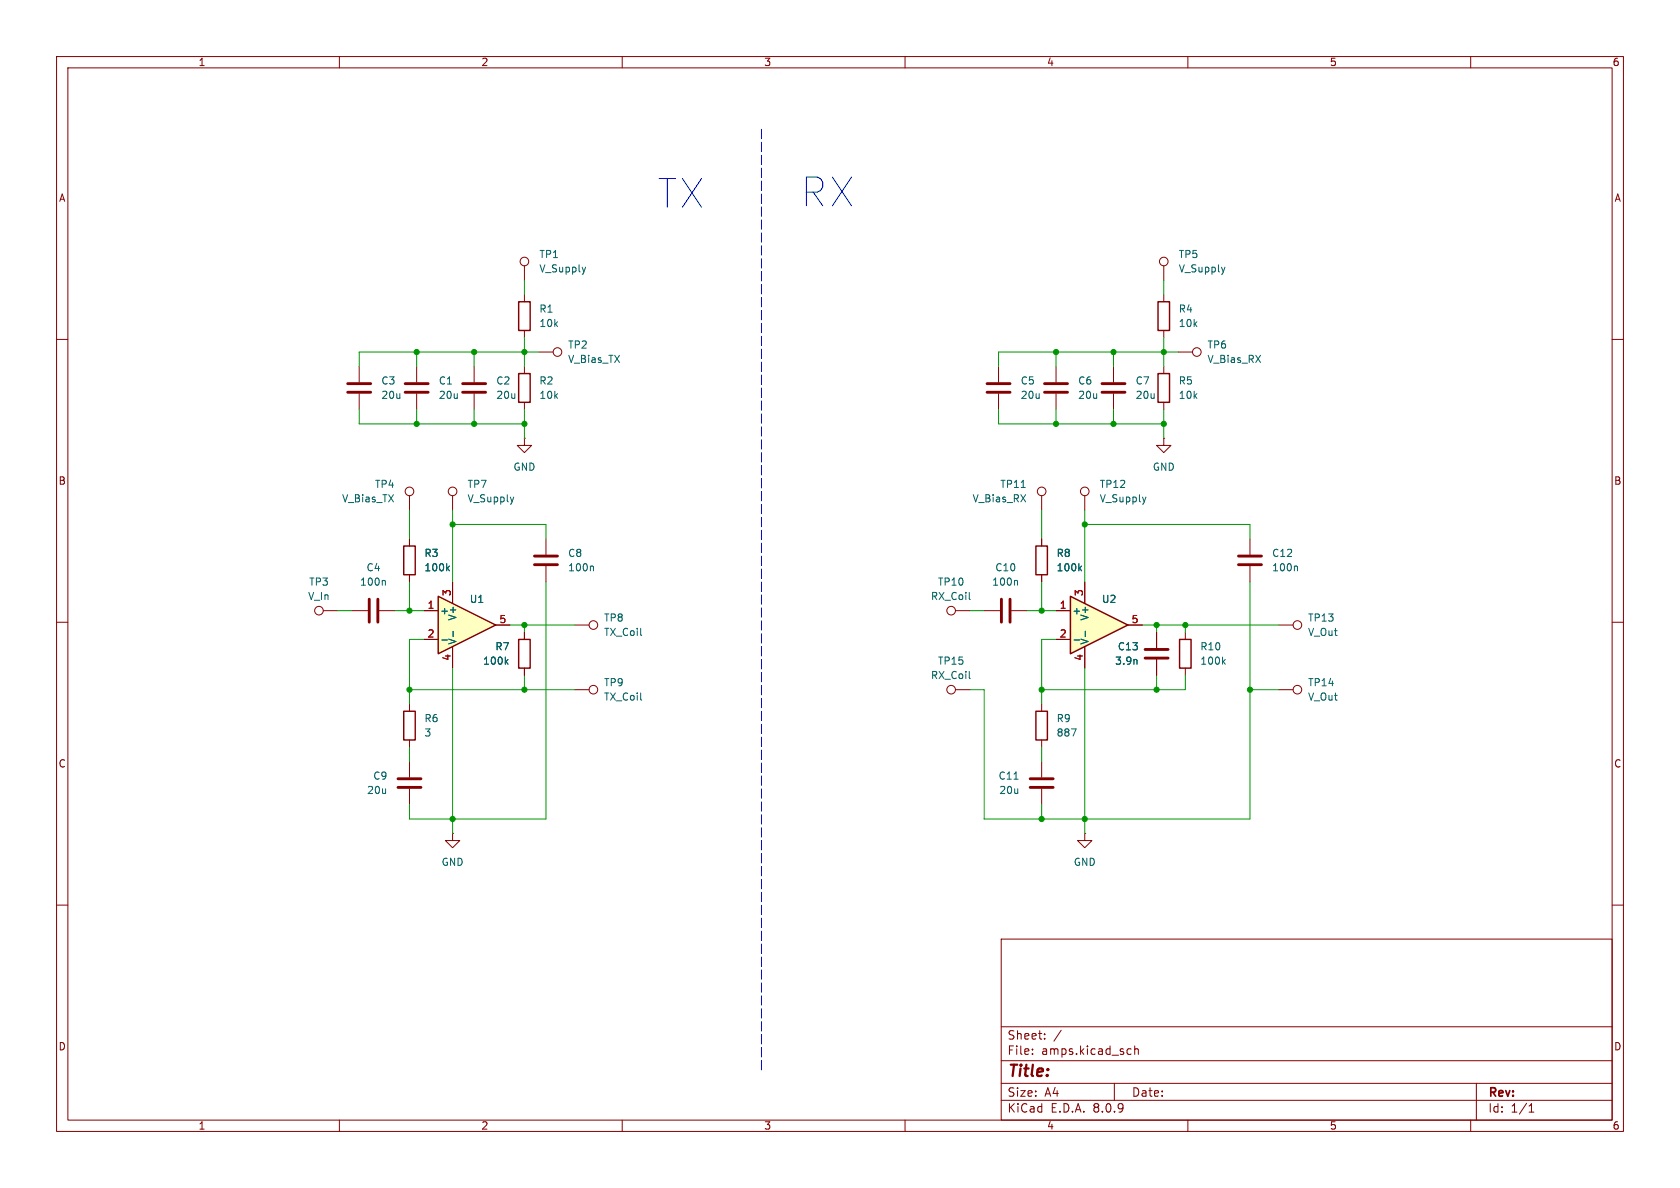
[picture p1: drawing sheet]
<svg xmlns="http://www.w3.org/2000/svg" width="297mm" height="210mm" viewBox="0 0 297 210" stroke-linecap="round" stroke-linejoin="round" font-family="sans-serif">
<g fill="none" stroke="#840000" stroke-width=".18">
<path d="M10 10h277v190h-277zM12 12h273v186h-273zM60 10v2M110 10v2M160 10v2M210 10v2M260 10v2M92.7 47v2.5M92.7 52.1v1.2M92.7 58.4v1.3M205.7 47v2.5M205.7 52.1v1.2"/>
<path d="M205.7 58.4v1.3M10 60h2M92.7 64.8v1.2M92.7 71.1v1.3M95.2 62.2h2.6M176.5 64.8v2.8M176.5 69.6v2.8M186.7 64.8v2.8M186.7 69.6v2.8M196.8 64.8v2.8M196.8 69.6v2.8M205.7 77.5v1.2h1.3l-1.3 1.3-1.2-1.3h1.2"/>
<path d="M205.7 77.5h.1M205.7 64.8v1.2M205.7 71.1v1.3M208.3 62.2h2.5M285 60h2M184.1 87.6v2.6M191.8 87.6v2.6M10 110h2M101.6 110.5h2.5M285 110h2M101.6 121.9h2.5M10 160h2"/>
<path d="M177 166h108v32h-108zM285 160h2M60 198v2M110 198v2M160 198v2M177 194.5h108M177 191.5h108M177 187.5h108M177 181.5h108M182.5 186.3v.1M182.5 185.5v.1M184.7 183.6v.1"/>
<path d="M184.7 182.8v.1M187.6 182.1l-1.3 2M197 191.5v3M199.5 185.4l.5 .1M200 186.3l-.5 .1M200.6 185.5l.2-.1 .4 .1v.9M200.6 184.9v1.5M210 198v2M260 198v2M261 191.5v6.5M270.3 196.6h.9M270.3 195.5l.4-.4v1.5"/>
<circle cx="92.7" cy="46.2" r=".76"/>
<circle cx="205.7" cy="46.2" r=".76"/>
<circle cx="98.6" cy="62.2" r=".76"/>
<circle cx="211.6" cy="62.2" r=".76"/>
<circle cx="184.1" cy="86.9" r=".76"/>
<circle cx="191.8" cy="86.9" r=".76"/>
<circle cx="104.9" cy="110.5" r=".76"/>
<circle cx="104.9" cy="121.9" r=".76"/>
</g>
<path d="M91.7 53.3h2v5.1h-2zM204.7 53.3h2.1v5.1h-2.1zM91.7 66h2v5.1h-2zM204.7 66h2.1v5.1h-2.1z" fill="none" stroke="#840000" stroke-width=".25"/>
<path d="M174.5 69.3h4.1M174.5 67.8h4.1M184.7 69.3h4M184.7 67.8h4M194.8 69.3h4.1M194.8 67.8h4.1" fill="none" stroke="#840000" stroke-width=".51"/>
<path d="M103.5 47.2l-.3 .9M216.6 47.2l-.3 .9M180.5 86.2h.8M202.6 87.9l-.3 .8" fill="none" stroke="#006464" stroke-width=".18"/>
<path d="M77.5 105.4l10.1 5.1-10.1 5.1z" fill="#ffffc2"/>
<path d="M77.5 105.4l10.1 5.1-10.1 5.1zM91.7 113h2v5.1h-2z" fill="none" stroke="#840000" stroke-width=".25"/>
<path d="M74.9 108h2.6M74.9 113h2.6M80 102.9v3.8M80 114.3v3.8M87.6 110.5h2.6M92.7 111.8v1.2M92.7 118.1v1.3" fill="none" stroke="#840000" stroke-width=".18"/>
<path d="M78.1 113.1h1M80.1 111.6v1M89.5 116.9l.3 .5M89.8 116.6l-.5 .5" fill="none" stroke="#006464" stroke-width=".18"/>
<path d="M189.2 105.4l10.2 5.1-10.2 5.1z" fill="#ffffc2"/>
<path d="M71.4 96.5h2v5.1h-2zM183.1 96.5h2.1v5.1h-2.1zM189.2 105.4l10.2 5.1-10.2 5.1zM208.5 113h2.1v5.1h-2.1zM71.4 125.7h2v5.1h-2zM183.1 125.7h2.1v5.1h-2.1z" fill="none" stroke="#840000" stroke-width=".25"/>
<g fill="none" stroke="#840000" stroke-width=".18">
<path d="M63.5 64.8v2.8M63.5 69.6v2.8M73.7 64.8v2.8M73.7 69.6v2.8M83.8 64.8v2.8M83.8 69.6v2.8M92.7 77.5v1.2h1.3l-1.3 1.3-1.3-1.3h1.3M92.7 77.5h.1M72.4 87.6v2.6M72.4 95.3v1.2M80 87.6v2.6M96.5 95.3v2.7"/>
<path d="M184.1 95.3v1.2M221 95.3v2.7M57.1 108h2.6M62.2 108h2.8M67.1 108h2.7M72.4 101.6v1.3M74.9 108h2.6M74.9 113h2.6M80 102.9v3.8M80 114.3v3.8M87.6 110.5h2.6M92.7 111.8v1.2"/>
<path d="M92.7 118.1v1.3M96.5 100.1v2.8M168.9 108h2.5M174 108h2.8M178.8 108h2.8M184.1 101.6v1.3M186.7 108h2.5M186.7 113h2.5M191.8 102.9v3.8M191.8 114.3v3.8M199.4 110.5h2.5M204.5 111.8v2.8"/>
<path d="M204.5 116.6v2.8M209.5 111.8v1.2M209.5 118.1v1.3M221 100.1v2.8M226.1 110.5h2.5M72.4 124.5v1.2M72.4 130.8v1.3M72.4 134.6v2.8M72.4 139.4v2.8M168.9 121.9h2.5M184.1 124.5v1.2M184.1 130.8v1.3"/>
<path d="M184.1 134.6v2.8M184.1 139.4v2.8M226.1 121.9h2.5M80 147.3v1.3h1.3l-1.3 1.3-1.3-1.3h1.3M80 147.3h.1M191.8 147.3v1.3h1.2l-1.2 1.3-1.3-1.3h1.3M191.8 147.3h.1"/>
<circle cx="72.4" cy="86.9" r=".76"/>
<circle cx="80" cy="86.9" r=".76"/>
<circle cx="56.4" cy="107.9" r=".76"/>
<circle cx="168.1" cy="107.9" r=".76"/>
<circle cx="229.4" cy="110.5" r=".76"/>
<circle cx="168.1" cy="121.9" r=".76"/>
<circle cx="229.4" cy="121.9" r=".76"/>
</g>
<g fill="none" stroke="#006464" stroke-width=".18">
<path d="M90.8 87.9l-.3 .8M67.9 102.6l.2 .2v.6M78.1 113.1h1M79.1 100.4l.4 .5M79.5 100.1l-.5 .4M80.1 111.6v1M89.5 116.9l.3 .5M89.8 116.6l-.5 .5M104.7 100.1l.2 .1v.7M171.4 119.9l.1 .1M171.4 105.9l.1 .1M179.7 102.6l.2 .2v.6"/>
<path d="M189.9 113.1h1M190.9 100.4l.3 .5M191.2 100.1l-.5 .4M191.9 111.6v1M200.9 116.6l.1 .8M216.3 116.9l.3 .5M216.6 116.6l-.5 .5M229.2 100.1l.2 .1v.7M179.3 137.7h.7M189.4 128.8h.8l-.5 1.3"/>
</g>
<g fill="none" stroke="#840000" stroke-width=".51">
<path d="M61.5 69.3h4M61.5 67.8h4M71.6 69.3h4.1M71.6 67.8h4.1M81.8 69.3h4.1M81.8 67.8h4.1M94.5 99.8h4.1M94.5 98.3h4.1M218.9 99.8h4.1M218.9 98.3h4.1M65.3 105.9v4.1M66.8 105.9v4.1"/>
<path d="M177 105.9v4.1M178.6 105.9v4.1M202.4 116.3h4.1M202.4 114.8h4.1M70.4 139.2h4M70.4 137.7h4M182.1 139.2h4.1M182.1 137.7h4.1"/>
</g>
<path d="M134.6 22.9v166.3" fill="none" stroke="#0000c2" stroke-width=".18" stroke-dasharray="1.7 .6"/>
<g fill="none" stroke="#009600" stroke-width=".18">
<path d="M92.7 49.5v2.6M92.7 59.7v5.1M205.7 49.5v2.6M205.7 59.7v5.1M63.5 72.4v2.5h29.2M73.7 62.2v2.6M73.7 72.4v2.5M83.8 62.2v2.6M83.8 72.4v2.5M92.7 72.4v5.1M95.2 62.2h-31.7v2.6M176.5 72.4v2.5h29.2"/>
<path d="M186.7 62.2v2.6M186.7 72.4v2.5M196.8 62.2v2.6M196.8 72.4v2.5M205.7 72.4v5.1M208.3 62.2h-31.8v2.6M72.4 90.2v5.1M80 90.2v12.7M80 92.7h16.5v2.6M184.1 90.2v5.1M191.8 92.7h29.2v2.6M191.8 90.2v12.7"/>
<path d="M59.7 108h2.5M69.8 108h5.1M72.4 102.9v5.1M74.9 113h-2.5v11.5M80 118.1v29.2M90.2 110.5h11.4M92.7 110.5v1.3M92.7 119.4v2.5M96.5 102.9v41.9h-24.1v-2.6M171.4 108h2.6M181.6 108h5.1M184.1 102.9v5.1"/>
<path d="M186.7 113h-2.6v11.5M191.8 118.1v29.2M201.9 110.5h24.2M204.5 110.5v1.3M204.5 119.4v2.5M209.5 119.4v2.5h-25.4M209.5 110.5v1.3M221 102.9v41.9h-47v-22.9h-2.6M72.4 132.1v2.5M72.4 121.9h29.2M184.1 132.1v2.5M221 121.9h5.1"/>
<path d="M184.1 142.2v2.6"/>
</g>
<g fill="#009600" stroke="#009600" stroke-width=".18">
<circle cx="92.7" cy="74.9" r=".46"/>
<circle cx="83.8" cy="74.9" r=".46"/>
<circle cx="73.7" cy="62.2" r=".46"/>
<circle cx="83.8" cy="62.2" r=".46"/>
<circle cx="73.7" cy="74.9" r=".46"/>
<circle cx="92.7" cy="62.2" r=".46"/>
<circle cx="196.8" cy="62.2" r=".46"/>
<circle cx="205.7" cy="62.2" r=".46"/>
<circle cx="186.7" cy="62.2" r=".46"/>
<circle cx="186.7" cy="74.9" r=".46"/>
<circle cx="196.8" cy="74.9" r=".46"/>
<circle cx="205.7" cy="74.9" r=".46"/>
<circle cx="204.5" cy="110.5" r=".46"/>
<circle cx="191.8" cy="92.7" r=".46"/>
<circle cx="221" cy="121.9" r=".46"/>
<circle cx="204.5" cy="121.9" r=".46"/>
<circle cx="209.5" cy="110.5" r=".46"/>
<circle cx="72.4" cy="121.9" r=".46"/>
<circle cx="80" cy="92.7" r=".46"/>
<circle cx="80" cy="144.8" r=".46"/>
<circle cx="92.7" cy="121.9" r=".46"/>
<circle cx="72.4" cy="108" r=".46"/>
<circle cx="92.7" cy="110.5" r=".46"/>
<circle cx="191.8" cy="144.8" r=".46"/>
<circle cx="184.1" cy="144.8" r=".46"/>
<circle cx="184.1" cy="121.9" r=".46"/>
<circle cx="184.1" cy="108" r=".46"/>
</g>
<g font-size="7.1" fill="#0000c2">
<text x="116.3" y="37.1">TX</text>
<text x="141.6" y="36.8">RX</text>
</g>
<text font-size="2.8" fill="#840000" x="178" y="190.9">Title:</text>
<g font-size="2.1" fill="#840000">
<text x="178" y="184">Sheet:</text>
<text x="178" y="186.7">File:</text>
<text x="184.1" y="186.7">amps.kicad_sch</text>
<text x="178" y="196.9">KiCad</text>
<text x="178" y="194.1">Size:</text>
<text x="184.7" y="194.1">A4</text>
<text x="185.7" y="196.9">E.D.A.</text>
<text x="193.3" y="196.9">8.0.9</text>
<text x="200" y="194.1">Date:</text>
<text x="263" y="194.3">Rev:</text>
<text x="263" y="196.9">Id:</text>
<text x="267.1" y="196.9">1/1</text>
</g>
<g font-size="1.8" fill="#840000">
<text x="35" y="11.9">1</text>
<text x="85" y="11.9">2</text>
<text x="135" y="11.9">3</text>
<text x="185" y="11.9">4</text>
<text x="235" y="11.9">5</text>
<text x="285" y="11.9">6</text>
<text x="10.3" y="35.9">A</text>
<text x="285.3" y="35.9">A</text>
<text x="10.3" y="85.9">B</text>
<text x="285.3" y="85.9">B</text>
<text x="10.3" y="135.9">C</text>
<text x="285.3" y="135.9">C</text>
<text x="10.3" y="185.9">D</text>
<text x="285.3" y="185.9">D</text>
<text x="35" y="199.9">1</text>
<text x="85" y="199.9">2</text>
<text x="135" y="199.9">3</text>
<text x="185" y="199.9">4</text>
<text x="235" y="199.9">5</text>
<text x="285" y="199.9">6</text>
</g>
<g font-size="1.8" fill="#006464">
<text x="95.3" y="45.8">TP1</text>
<text x="208.3" y="45.8">TP5</text>
<text x="95.3" y="48.4">V_Supply</text>
<text x="208.3" y="48.4">V_Supply</text>
<text x="95.3" y="55.5">R1</text>
<text x="95.3" y="58">10k</text>
<text x="208.3" y="55.5">R4</text>
<text x="208.3" y="58">10k</text>
<text x="100.3" y="61.8">TP2</text>
<text x="100.3" y="64.4">V_Bias_TX</text>
<text x="213.4" y="61.8">TP6</text>
<text x="213.4" y="64.4">V_Bias_RX</text>
<text x="67.3" y="68.2">C3</text>
<text x="67.3" y="70.7">20u</text>
<text x="77.5" y="68.2">C1</text>
<text x="77.5" y="70.7">20u</text>
<text x="87.6" y="68.2">C2</text>
<text x="87.6" y="70.7">20u</text>
<text x="95.3" y="68.2">R2</text>
<text x="95.3" y="70.7">10k</text>
<text x="180.3" y="68.2">C5</text>
<text x="180.3" y="70.7">20u</text>
<text x="190.5" y="68.2">C6</text>
<text x="190.5" y="70.7">20u</text>
<text x="200.7" y="68.2">C7</text>
<text x="200.7" y="70.7">20u</text>
<text x="208.3" y="68.2">R5</text>
<text x="208.3" y="70.7">10k</text>
<text x="90.7" y="83.4">GND</text>
<text x="203.7" y="83.4">GND</text>
<text x="60.4" y="89">V_Bias_TX</text>
<text x="66.2" y="86.5">TP4</text>
<text x="82.6" y="86.5">TP7</text>
<text x="82.6" y="89">V_Supply</text>
<text x="171.8" y="89">V_Bias_RX</text>
<text x="176.7" y="86.5">TP11</text>
<text x="194.3" y="89">V_Supply</text>
<text x="194.3" y="86.5">TP12</text>
<text x="64.7" y="101.2">C4</text>
<text x="74.9" y="98.7">R3</text>
<text x="74.9" y="101.2">100k</text>
<text x="100.3" y="98.7">C8</text>
<text x="100.3" y="101.2">100n</text>
<text x="175.9" y="101.2">C10</text>
<text x="186.7" y="98.7">R8</text>
<text x="186.7" y="101.2">100k</text>
<text x="224.8" y="101.2">100n</text>
<text x="224.8" y="98.7">C12</text>
<text x="54.4" y="106.3">V_In</text>
<text x="54.6" y="103.7">TP3</text>
<text x="63.5" y="103.7">100n</text>
<text x="83" y="106.8">U1</text>
<text x="164.5" y="106.3">RX_Coil</text>
<text x="165.7" y="103.7">TP10</text>
<text x="175.3" y="103.7">100n</text>
<text x="194.7" y="106.8">U2</text>
<text x="77.7" y="108.8">+</text>
<text x="80.9" y="109.8" transform="rotate(-90 80.9 109.8)">V+</text>
<text x="106.7" y="110.1">TP8</text>
<text x="106.7" y="112.6">TX_Coil</text>
<text x="189.5" y="108.8">+</text>
<text x="192.6" y="109.8" transform="rotate(-90 192.6 109.8)">V+</text>
<text x="231.1" y="110.1">TP13</text>
<text x="231.1" y="112.6">V_Out</text>
<text x="80.9" y="114" transform="rotate(-90 80.9 114)">V-</text>
<text x="85.3" y="117.7">100k</text>
<text x="87.5" y="115.2">R7</text>
<text x="165.7" y="117.7">TP15</text>
<text x="192.6" y="114" transform="rotate(-90 192.6 114)">V-</text>
<text x="197" y="117.7">3.9n</text>
<text x="197.5" y="115.2">C13</text>
<text x="212.1" y="115.2">R10</text>
<text x="212.1" y="117.7">100k</text>
<text x="106.7" y="121.5">TP9</text>
<text x="106.7" y="124.1">TX_Coil</text>
<text x="164.5" y="120.2">RX_Coil</text>
<text x="231.1" y="121.5">TP14</text>
<text x="231.1" y="124.1">V_Out</text>
<text x="74.9" y="127.9">R6</text>
<text x="74.9" y="130.4">3</text>
<text x="186.7" y="127.9">R9</text>
<text x="186.7" y="130.4">887</text>
<text x="64.8" y="140.6">20u</text>
<text x="65.9" y="138">C9</text>
<text x="176.4" y="138">C11</text>
<text x="176.6" y="140.6">20u</text>
<text x="78" y="153.3">GND</text>
<text x="189.7" y="153.3">GND</text>
</g>
<g font-size="1.8" fill="#a90000">
<text x="75.5" y="107.7">1</text>
<text x="79.8" y="105.5" transform="rotate(-90 79.8 105.5)">3</text>
<text x="187.3" y="107.7">1</text>
<text x="191.5" y="105.5" transform="rotate(-90 191.5 105.5)">3</text>
<text x="75.5" y="112.8">2</text>
<text x="88.2" y="110.2">5</text>
<text x="187.3" y="112.8">2</text>
<text x="200" y="110.2">5</text>
<text x="79.8" y="116.9" transform="rotate(-90 79.8 116.9)">4</text>
<text x="191.5" y="116.9" transform="rotate(-90 191.5 116.9)">4</text>
</g>
</svg>
